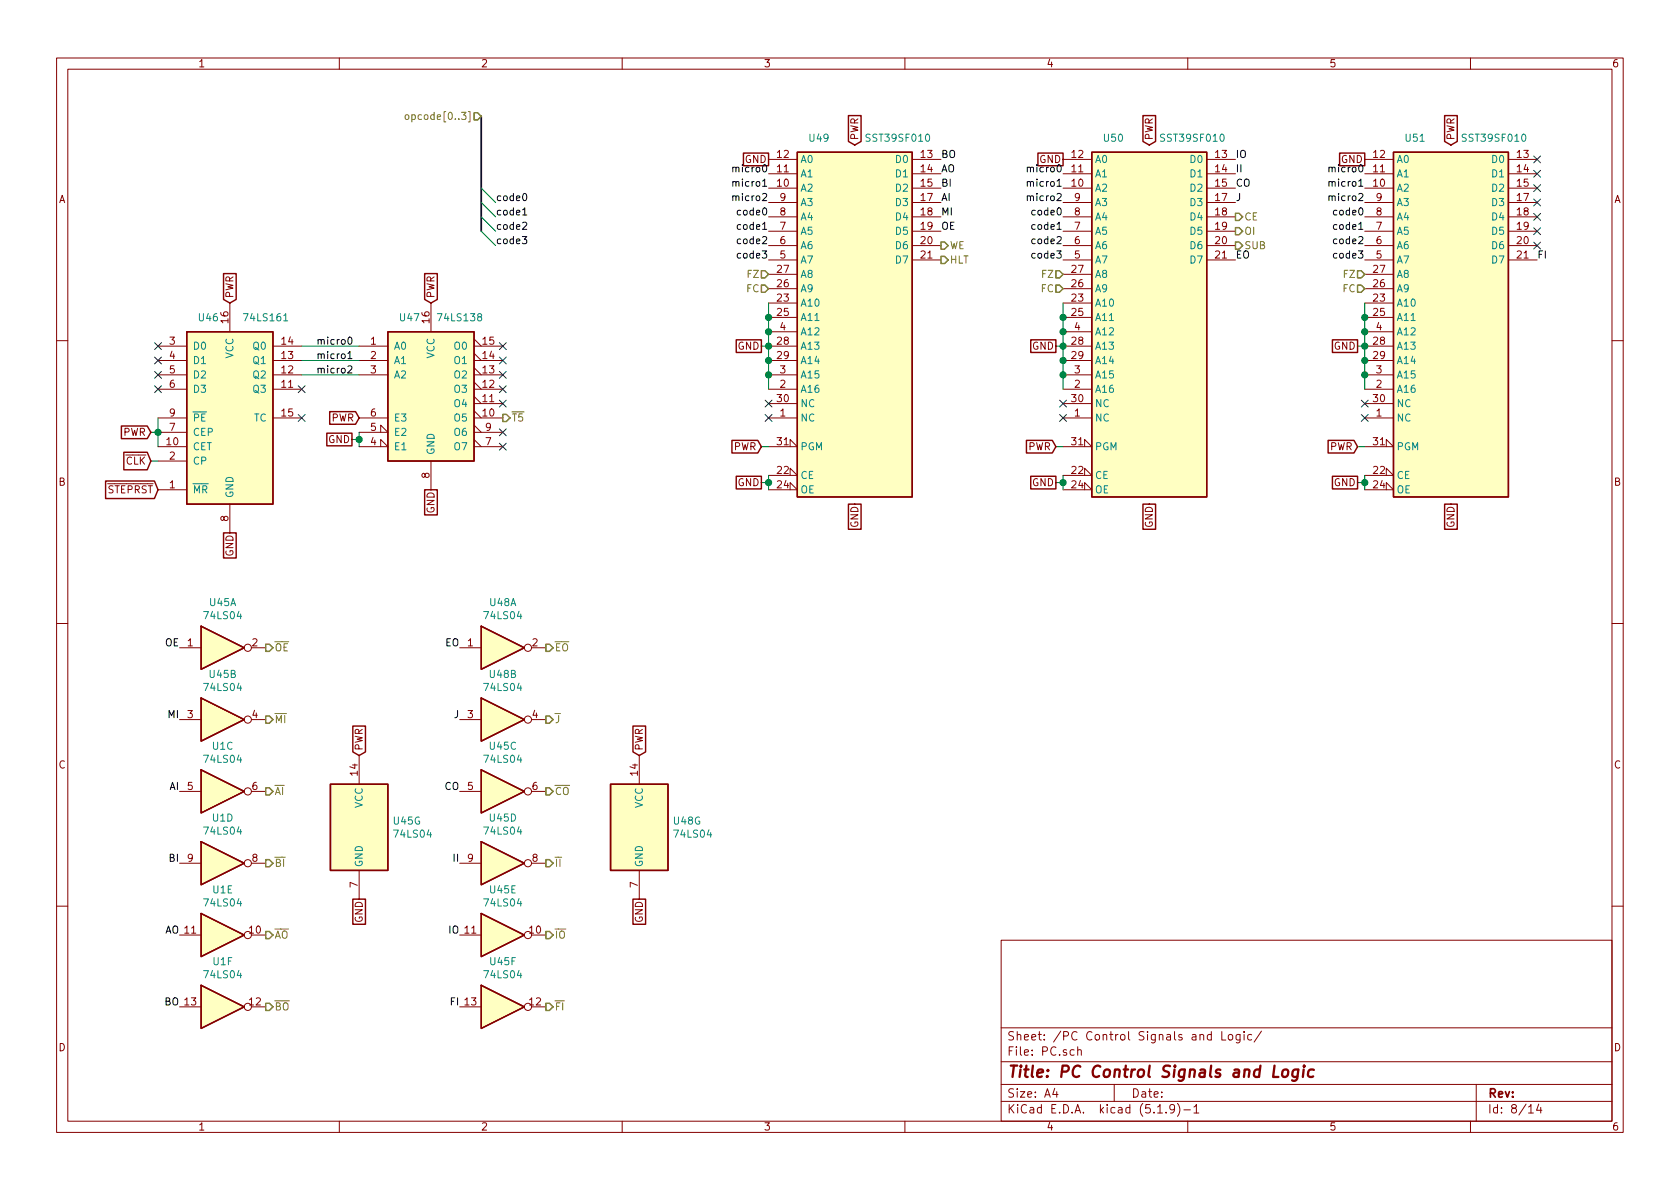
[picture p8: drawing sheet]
EESchema Schematic File Version 4
EELAYER 30 0
EELAYER END
$Descr A4 11693 8268
encoding utf-8
Sheet 8 14
Title "PC Control Signals and Logic"
Date ""
Rev ""
Comp ""
Comment1 ""
Comment2 ""
Comment3 ""
Comment4 ""
$EndDescr
$Comp
L Memory_Flash:SST39SF010 U49
U 1 1
P 5950 2300
F 0 "U49" H 5700 3650 50  0000 C CNN
F 1 "SST39SF010" H 6250 3650 50  0000 C CNN
F 2 "" H 5950 2600 50  0001 C CNN
F 3 "http://ww1.microchip.com/downloads/en/DeviceDoc/25022B.pdf" H 5950 2600 50  0001 C CNN
	1    5950 2300
	1    0    0    -1  
$EndComp
Text GLabel 5950 1000 1    50   Input ~ 0
PWR
Text GLabel 5950 3500 3    50   UnSpc ~ 0
GND
Wire Wire Line
	5350 3300 5350 3350
Wire Wire Line
	5350 3350 5300 3350
Connection ~ 5350 3350
Wire Wire Line
	5350 3350 5350 3400
Text GLabel 5300 3350 0    50   UnSpc ~ 0
GND
Wire Wire Line
	5300 3100 5350 3100
Text GLabel 5300 3100 0    50   Input ~ 0
PWR
NoConn ~ 5350 2900
NoConn ~ 5350 2800
Wire Wire Line
	5350 2700 5350 2600
Connection ~ 5350 2600
Wire Wire Line
	5350 2600 5350 2500
Connection ~ 5350 2500
Wire Wire Line
	5350 2500 5350 2400
Wire Wire Line
	5350 2100 5350 2200
Connection ~ 5350 2400
Connection ~ 5350 2200
Wire Wire Line
	5350 2200 5350 2300
Connection ~ 5350 2300
Wire Wire Line
	5350 2300 5350 2400
Wire Wire Line
	5350 2400 5300 2400
Text GLabel 5300 2400 0    50   UnSpc ~ 0
GND
Entry Wire Line
	3350 1300 3450 1400
Entry Wire Line
	3350 1400 3450 1500
Entry Wire Line
	3350 1500 3450 1600
Entry Wire Line
	3350 1600 3450 1700
Text HLabel 3350 800  0    50   Input ~ 0
opcode[0..3]
Text GLabel 5350 1100 0    50   UnSpc ~ 0
GND
Text HLabel 5350 1900 0    50   Input ~ 0
FZ
Text HLabel 5350 2000 0    50   Input ~ 0
FC
Text GLabel 1600 3700 3    50   UnSpc ~ 0
GND
Text GLabel 1600 2100 1    50   Input ~ 0
PWR
$Comp
L 74xx:74LS138 U47
U 1 1
P 3000 2700
F 0 "U47" H 2850 3200 50  0000 C CNN
F 1 "74LS138" H 3200 3200 50  0000 C CNN
F 2 "" H 3000 2700 50  0001 C CNN
F 3 "http://www.ti.com/lit/gpn/sn74LS138" H 3000 2700 50  0001 C CNN
	1    3000 2700
	1    0    0    -1  
$EndComp
Text GLabel 3000 3400 3    50   UnSpc ~ 0
GND
Text GLabel 3000 2100 1    50   Input ~ 0
PWR
Wire Wire Line
	1100 2900 1100 3000
Connection ~ 1100 3000
Wire Wire Line
	1100 3000 1100 3100
Wire Wire Line
	1100 3000 1050 3000
Text GLabel 1050 3000 0    50   Input ~ 0
PWR
Wire Wire Line
	1050 3200 1100 3200
Text GLabel 1050 3200 0    50   Input ~ 0
~CLK
NoConn ~ 1100 2400
NoConn ~ 1100 2500
NoConn ~ 1100 2600
NoConn ~ 1100 2700
NoConn ~ 2100 2900
NoConn ~ 2100 2700
Wire Wire Line
	2100 2400 2500 2400
Wire Wire Line
	2500 2500 2100 2500
Wire Wire Line
	2100 2600 2500 2600
Wire Wire Line
	2500 3000 2500 3050
Wire Wire Line
	2500 3050 2450 3050
Connection ~ 2500 3050
Wire Wire Line
	2500 3050 2500 3100
Text GLabel 2450 3050 0    50   UnSpc ~ 0
GND
Text GLabel 2500 2900 0    50   Input ~ 0
PWR
NoConn ~ 3500 3000
NoConn ~ 3500 3100
NoConn ~ 3500 2400
NoConn ~ 3500 2500
NoConn ~ 3500 2600
NoConn ~ 3500 2700
NoConn ~ 3500 2800
Text HLabel 3500 2900 2    50   Output ~ 0
~T5
Text Label 3450 1400 0    50   ~ 0
code0
Text Label 3450 1500 0    50   ~ 0
code1
Text Label 3450 1600 0    50   ~ 0
code2
Text Label 3450 1700 0    50   ~ 0
code3
Text Label 2200 2400 0    50   ~ 0
micro0
Text Label 2200 2500 0    50   ~ 0
micro1
Text Label 2200 2600 0    50   ~ 0
micro2
Text Label 5350 1200 2    50   ~ 0
micro0
Text Label 5350 1300 2    50   ~ 0
micro1
Text Label 5350 1400 2    50   ~ 0
micro2
Text Label 5350 1500 2    50   ~ 0
code0
Text Label 5350 1600 2    50   ~ 0
code1
Text Label 5350 1700 2    50   ~ 0
code2
Text Label 5350 1800 2    50   ~ 0
code3
$Comp
L Memory_Flash:SST39SF010 U50
U 1 1
P 8000 2300
F 0 "U50" H 7750 3650 50  0000 C CNN
F 1 "SST39SF010" H 8300 3650 50  0000 C CNN
F 2 "" H 8000 2600 50  0001 C CNN
F 3 "http://ww1.microchip.com/downloads/en/DeviceDoc/25022B.pdf" H 8000 2600 50  0001 C CNN
	1    8000 2300
	1    0    0    -1  
$EndComp
Text GLabel 8000 1000 1    50   Input ~ 0
PWR
Text GLabel 8000 3500 3    50   UnSpc ~ 0
GND
Wire Wire Line
	7400 3300 7400 3350
Wire Wire Line
	7400 3350 7350 3350
Connection ~ 7400 3350
Wire Wire Line
	7400 3350 7400 3400
Text GLabel 7350 3350 0    50   UnSpc ~ 0
GND
Wire Wire Line
	7350 3100 7400 3100
Text GLabel 7350 3100 0    50   Input ~ 0
PWR
NoConn ~ 7400 2900
NoConn ~ 7400 2800
Wire Wire Line
	7400 2700 7400 2600
Connection ~ 7400 2600
Wire Wire Line
	7400 2600 7400 2500
Connection ~ 7400 2500
Wire Wire Line
	7400 2500 7400 2400
Wire Wire Line
	7400 2100 7400 2200
Connection ~ 7400 2400
Connection ~ 7400 2200
Wire Wire Line
	7400 2200 7400 2300
Connection ~ 7400 2300
Wire Wire Line
	7400 2300 7400 2400
Wire Wire Line
	7400 2400 7350 2400
Text GLabel 7350 2400 0    50   UnSpc ~ 0
GND
Text GLabel 7400 1100 0    50   UnSpc ~ 0
GND
Text Label 7400 1200 2    50   ~ 0
micro0
Text Label 7400 1300 2    50   ~ 0
micro1
Text Label 7400 1400 2    50   ~ 0
micro2
Text Label 7400 1500 2    50   ~ 0
code0
Text Label 7400 1600 2    50   ~ 0
code1
Text Label 7400 1700 2    50   ~ 0
code2
Text Label 7400 1800 2    50   ~ 0
code3
$Comp
L Memory_Flash:SST39SF010 U51
U 1 1
P 10100 2300
F 0 "U51" H 9850 3650 50  0000 C CNN
F 1 "SST39SF010" H 10400 3650 50  0000 C CNN
F 2 "" H 10100 2600 50  0001 C CNN
F 3 "http://ww1.microchip.com/downloads/en/DeviceDoc/25022B.pdf" H 10100 2600 50  0001 C CNN
	1    10100 2300
	1    0    0    -1  
$EndComp
Text GLabel 10100 1000 1    50   Input ~ 0
PWR
Text GLabel 10100 3500 3    50   UnSpc ~ 0
GND
Wire Wire Line
	9500 3300 9500 3350
Wire Wire Line
	9500 3350 9450 3350
Connection ~ 9500 3350
Wire Wire Line
	9500 3350 9500 3400
Text GLabel 9450 3350 0    50   UnSpc ~ 0
GND
Wire Wire Line
	9450 3100 9500 3100
Text GLabel 9450 3100 0    50   Input ~ 0
PWR
NoConn ~ 9500 2900
NoConn ~ 9500 2800
Wire Wire Line
	9500 2700 9500 2600
Connection ~ 9500 2600
Wire Wire Line
	9500 2600 9500 2500
Connection ~ 9500 2500
Wire Wire Line
	9500 2500 9500 2400
Wire Wire Line
	9500 2100 9500 2200
Connection ~ 9500 2400
Connection ~ 9500 2200
Wire Wire Line
	9500 2200 9500 2300
Connection ~ 9500 2300
Wire Wire Line
	9500 2300 9500 2400
Wire Wire Line
	9500 2400 9450 2400
Text GLabel 9450 2400 0    50   UnSpc ~ 0
GND
Text GLabel 9500 1100 0    50   UnSpc ~ 0
GND
Text Label 9500 1200 2    50   ~ 0
micro0
Text Label 9500 1300 2    50   ~ 0
micro1
Text Label 9500 1400 2    50   ~ 0
micro2
Text Label 9500 1500 2    50   ~ 0
code0
Text Label 9500 1600 2    50   ~ 0
code1
Text Label 9500 1700 2    50   ~ 0
code2
Text Label 9500 1800 2    50   ~ 0
code3
Text HLabel 6550 1800 2    50   Output ~ 0
HLT
Text HLabel 6550 1700 2    50   Output ~ 0
WE
Text Label 6550 1500 0    50   ~ 0
MI
Text Label 6550 1400 0    50   ~ 0
AI
Text Label 6550 1300 0    50   ~ 0
BI
Text Label 6550 1200 0    50   ~ 0
AO
Text Label 6550 1100 0    50   ~ 0
BO
Text Label 8600 1800 0    50   ~ 0
EO
Text Label 8600 1400 0    50   ~ 0
J
Text HLabel 8600 1700 2    50   Output ~ 0
SUB
Text HLabel 8600 1500 2    50   Output ~ 0
CE
Text HLabel 8600 1600 2    50   Output ~ 0
OI
Text Label 8600 1300 0    50   ~ 0
CO
Text Label 8600 1200 0    50   ~ 0
II
Text Label 8600 1100 0    50   ~ 0
IO
NoConn ~ 10700 1100
NoConn ~ 10700 1200
NoConn ~ 10700 1300
NoConn ~ 10700 1400
NoConn ~ 10700 1500
NoConn ~ 10700 1600
NoConn ~ 10700 1700
Text Label 10700 1800 0    50   ~ 0
FI
$Comp
L 74xx:74LS04 U45
U 1 1
P 1550 4500
F 0 "U45" H 1550 4817 50  0000 C CNN
F 1 "74LS04" H 1550 4726 50  0000 C CNN
F 2 "" H 1550 4500 50  0001 C CNN
F 3 "http://www.ti.com/lit/gpn/sn74LS04" H 1550 4500 50  0001 C CNN
	1    1550 4500
	1    0    0    -1  
$EndComp
$Comp
L 74xx:74LS04 U45
U 2 1
P 1550 5000
F 0 "U45" H 1550 5317 50  0000 C CNN
F 1 "74LS04" H 1550 5226 50  0000 C CNN
F 2 "" H 1550 5000 50  0001 C CNN
F 3 "http://www.ti.com/lit/gpn/sn74LS04" H 1550 5000 50  0001 C CNN
	2    1550 5000
	1    0    0    -1  
$EndComp
$Comp
L 74xx:74LS04 U1
U 3 1
P 1550 5500
F 0 "U1" H 1550 5817 50  0000 C CNN
F 1 "74LS04" H 1550 5726 50  0000 C CNN
F 2 "" H 1550 5500 50  0001 C CNN
F 3 "http://www.ti.com/lit/gpn/sn74LS04" H 1550 5500 50  0001 C CNN
	3    1550 5500
	1    0    0    -1  
$EndComp
$Comp
L 74xx:74LS04 U1
U 4 1
P 1550 6000
F 0 "U1" H 1550 6317 50  0000 C CNN
F 1 "74LS04" H 1550 6226 50  0000 C CNN
F 2 "" H 1550 6000 50  0001 C CNN
F 3 "http://www.ti.com/lit/gpn/sn74LS04" H 1550 6000 50  0001 C CNN
	4    1550 6000
	1    0    0    -1  
$EndComp
$Comp
L 74xx:74LS04 U1
U 5 1
P 1550 6500
F 0 "U1" H 1550 6817 50  0000 C CNN
F 1 "74LS04" H 1550 6726 50  0000 C CNN
F 2 "" H 1550 6500 50  0001 C CNN
F 3 "http://www.ti.com/lit/gpn/sn74LS04" H 1550 6500 50  0001 C CNN
	5    1550 6500
	1    0    0    -1  
$EndComp
$Comp
L 74xx:74LS04 U1
U 6 1
P 1550 7000
F 0 "U1" H 1550 7317 50  0000 C CNN
F 1 "74LS04" H 1550 7226 50  0000 C CNN
F 2 "" H 1550 7000 50  0001 C CNN
F 3 "http://www.ti.com/lit/gpn/sn74LS04" H 1550 7000 50  0001 C CNN
	6    1550 7000
	1    0    0    -1  
$EndComp
$Comp
L 74xx:74LS04 U45
U 7 1
P 2500 5750
F 0 "U45" H 2730 5796 50  0000 L CNN
F 1 "74LS04" H 2730 5705 50  0000 L CNN
F 2 "" H 2500 5750 50  0001 C CNN
F 3 "http://www.ti.com/lit/gpn/sn74LS04" H 2500 5750 50  0001 C CNN
	7    2500 5750
	1    0    0    -1  
$EndComp
Text GLabel 2500 6250 3    50   UnSpc ~ 0
GND
Text GLabel 2500 5250 1    50   Input ~ 0
PWR
Text Label 1250 4500 2    50   ~ 0
OE
Text HLabel 1850 4500 2    50   Output ~ 0
~OE
Text Label 1250 5000 2    50   ~ 0
MI
Text HLabel 1850 5000 2    50   Output ~ 0
~MI
Text Label 1250 5500 2    50   ~ 0
AI
Text HLabel 1850 5500 2    50   Output ~ 0
~AI
Text HLabel 1850 6000 2    50   Output ~ 0
~BI
Text Label 1250 6000 2    50   ~ 0
BI
Text Label 1250 6500 2    50   ~ 0
AO
Text HLabel 1850 6500 2    50   Output ~ 0
~AO
Text Label 1250 7000 2    50   ~ 0
BO
Text HLabel 1850 7000 2    50   Output ~ 0
~BO
$Comp
L 74xx:74LS04 U48
U 1 1
P 3500 4500
F 0 "U48" H 3500 4817 50  0000 C CNN
F 1 "74LS04" H 3500 4726 50  0000 C CNN
F 2 "" H 3500 4500 50  0001 C CNN
F 3 "http://www.ti.com/lit/gpn/sn74LS04" H 3500 4500 50  0001 C CNN
	1    3500 4500
	1    0    0    -1  
$EndComp
$Comp
L 74xx:74LS04 U48
U 2 1
P 3500 5000
F 0 "U48" H 3500 5317 50  0000 C CNN
F 1 "74LS04" H 3500 5226 50  0000 C CNN
F 2 "" H 3500 5000 50  0001 C CNN
F 3 "http://www.ti.com/lit/gpn/sn74LS04" H 3500 5000 50  0001 C CNN
	2    3500 5000
	1    0    0    -1  
$EndComp
$Comp
L 74xx:74LS04 U45
U 3 1
P 3500 5500
F 0 "U45" H 3500 5817 50  0000 C CNN
F 1 "74LS04" H 3500 5726 50  0000 C CNN
F 2 "" H 3500 5500 50  0001 C CNN
F 3 "http://www.ti.com/lit/gpn/sn74LS04" H 3500 5500 50  0001 C CNN
	3    3500 5500
	1    0    0    -1  
$EndComp
$Comp
L 74xx:74LS04 U45
U 4 1
P 3500 6000
F 0 "U45" H 3500 6317 50  0000 C CNN
F 1 "74LS04" H 3500 6226 50  0000 C CNN
F 2 "" H 3500 6000 50  0001 C CNN
F 3 "http://www.ti.com/lit/gpn/sn74LS04" H 3500 6000 50  0001 C CNN
	4    3500 6000
	1    0    0    -1  
$EndComp
$Comp
L 74xx:74LS04 U45
U 5 1
P 3500 6500
F 0 "U45" H 3500 6817 50  0000 C CNN
F 1 "74LS04" H 3500 6726 50  0000 C CNN
F 2 "" H 3500 6500 50  0001 C CNN
F 3 "http://www.ti.com/lit/gpn/sn74LS04" H 3500 6500 50  0001 C CNN
	5    3500 6500
	1    0    0    -1  
$EndComp
$Comp
L 74xx:74LS04 U45
U 6 1
P 3500 7000
F 0 "U45" H 3500 7317 50  0000 C CNN
F 1 "74LS04" H 3500 7226 50  0000 C CNN
F 2 "" H 3500 7000 50  0001 C CNN
F 3 "http://www.ti.com/lit/gpn/sn74LS04" H 3500 7000 50  0001 C CNN
	6    3500 7000
	1    0    0    -1  
$EndComp
$Comp
L 74xx:74LS04 U48
U 7 1
P 4450 5750
F 0 "U48" H 4680 5796 50  0000 L CNN
F 1 "74LS04" H 4680 5705 50  0000 L CNN
F 2 "" H 4450 5750 50  0001 C CNN
F 3 "http://www.ti.com/lit/gpn/sn74LS04" H 4450 5750 50  0001 C CNN
	7    4450 5750
	1    0    0    -1  
$EndComp
Text GLabel 4450 6250 3    50   UnSpc ~ 0
GND
Text GLabel 4450 5250 1    50   Input ~ 0
PWR
Text Label 3200 4500 2    50   ~ 0
EO
Text HLabel 3800 4500 2    50   Output ~ 0
~EO
Text Label 3200 5000 2    50   ~ 0
J
Text HLabel 3800 5000 2    50   Output ~ 0
~J
Text Label 3200 5500 2    50   ~ 0
CO
Text HLabel 3800 5500 2    50   Output ~ 0
~CO
Text Label 3200 6000 2    50   ~ 0
II
Text HLabel 3800 6000 2    50   Output ~ 0
~II
Text HLabel 3800 6500 2    50   Output ~ 0
~IO
Text Label 3200 6500 2    50   ~ 0
IO
Text Label 3200 7000 2    50   ~ 0
FI
Text HLabel 3800 7000 2    50   Output ~ 0
~FI
Text Label 6550 1600 0    50   ~ 0
OE
$Comp
L 74xx:74LS161 U46
U 1 1
P 1600 2900
F 0 "U46" H 1450 3600 50  0000 C CNN
F 1 "74LS161" H 1850 3600 50  0000 C CNN
F 2 "" H 1600 2900 50  0001 C CNN
F 3 "http://www.ti.com/lit/gpn/sn74LS161" H 1600 2900 50  0001 C CNN
	1    1600 2900
	1    0    0    -1  
$EndComp
Text GLabel 1100 3400 0    50   Input ~ 0
~STEPRST
Text HLabel 7400 1900 0    50   Input ~ 0
FZ
Text HLabel 7400 2000 0    50   Input ~ 0
FC
Text HLabel 9500 1900 0    50   Input ~ 0
FZ
Text HLabel 9500 2000 0    50   Input ~ 0
FC
Wire Bus Line
	3350 800  3350 1600
$EndSCHEMATC
